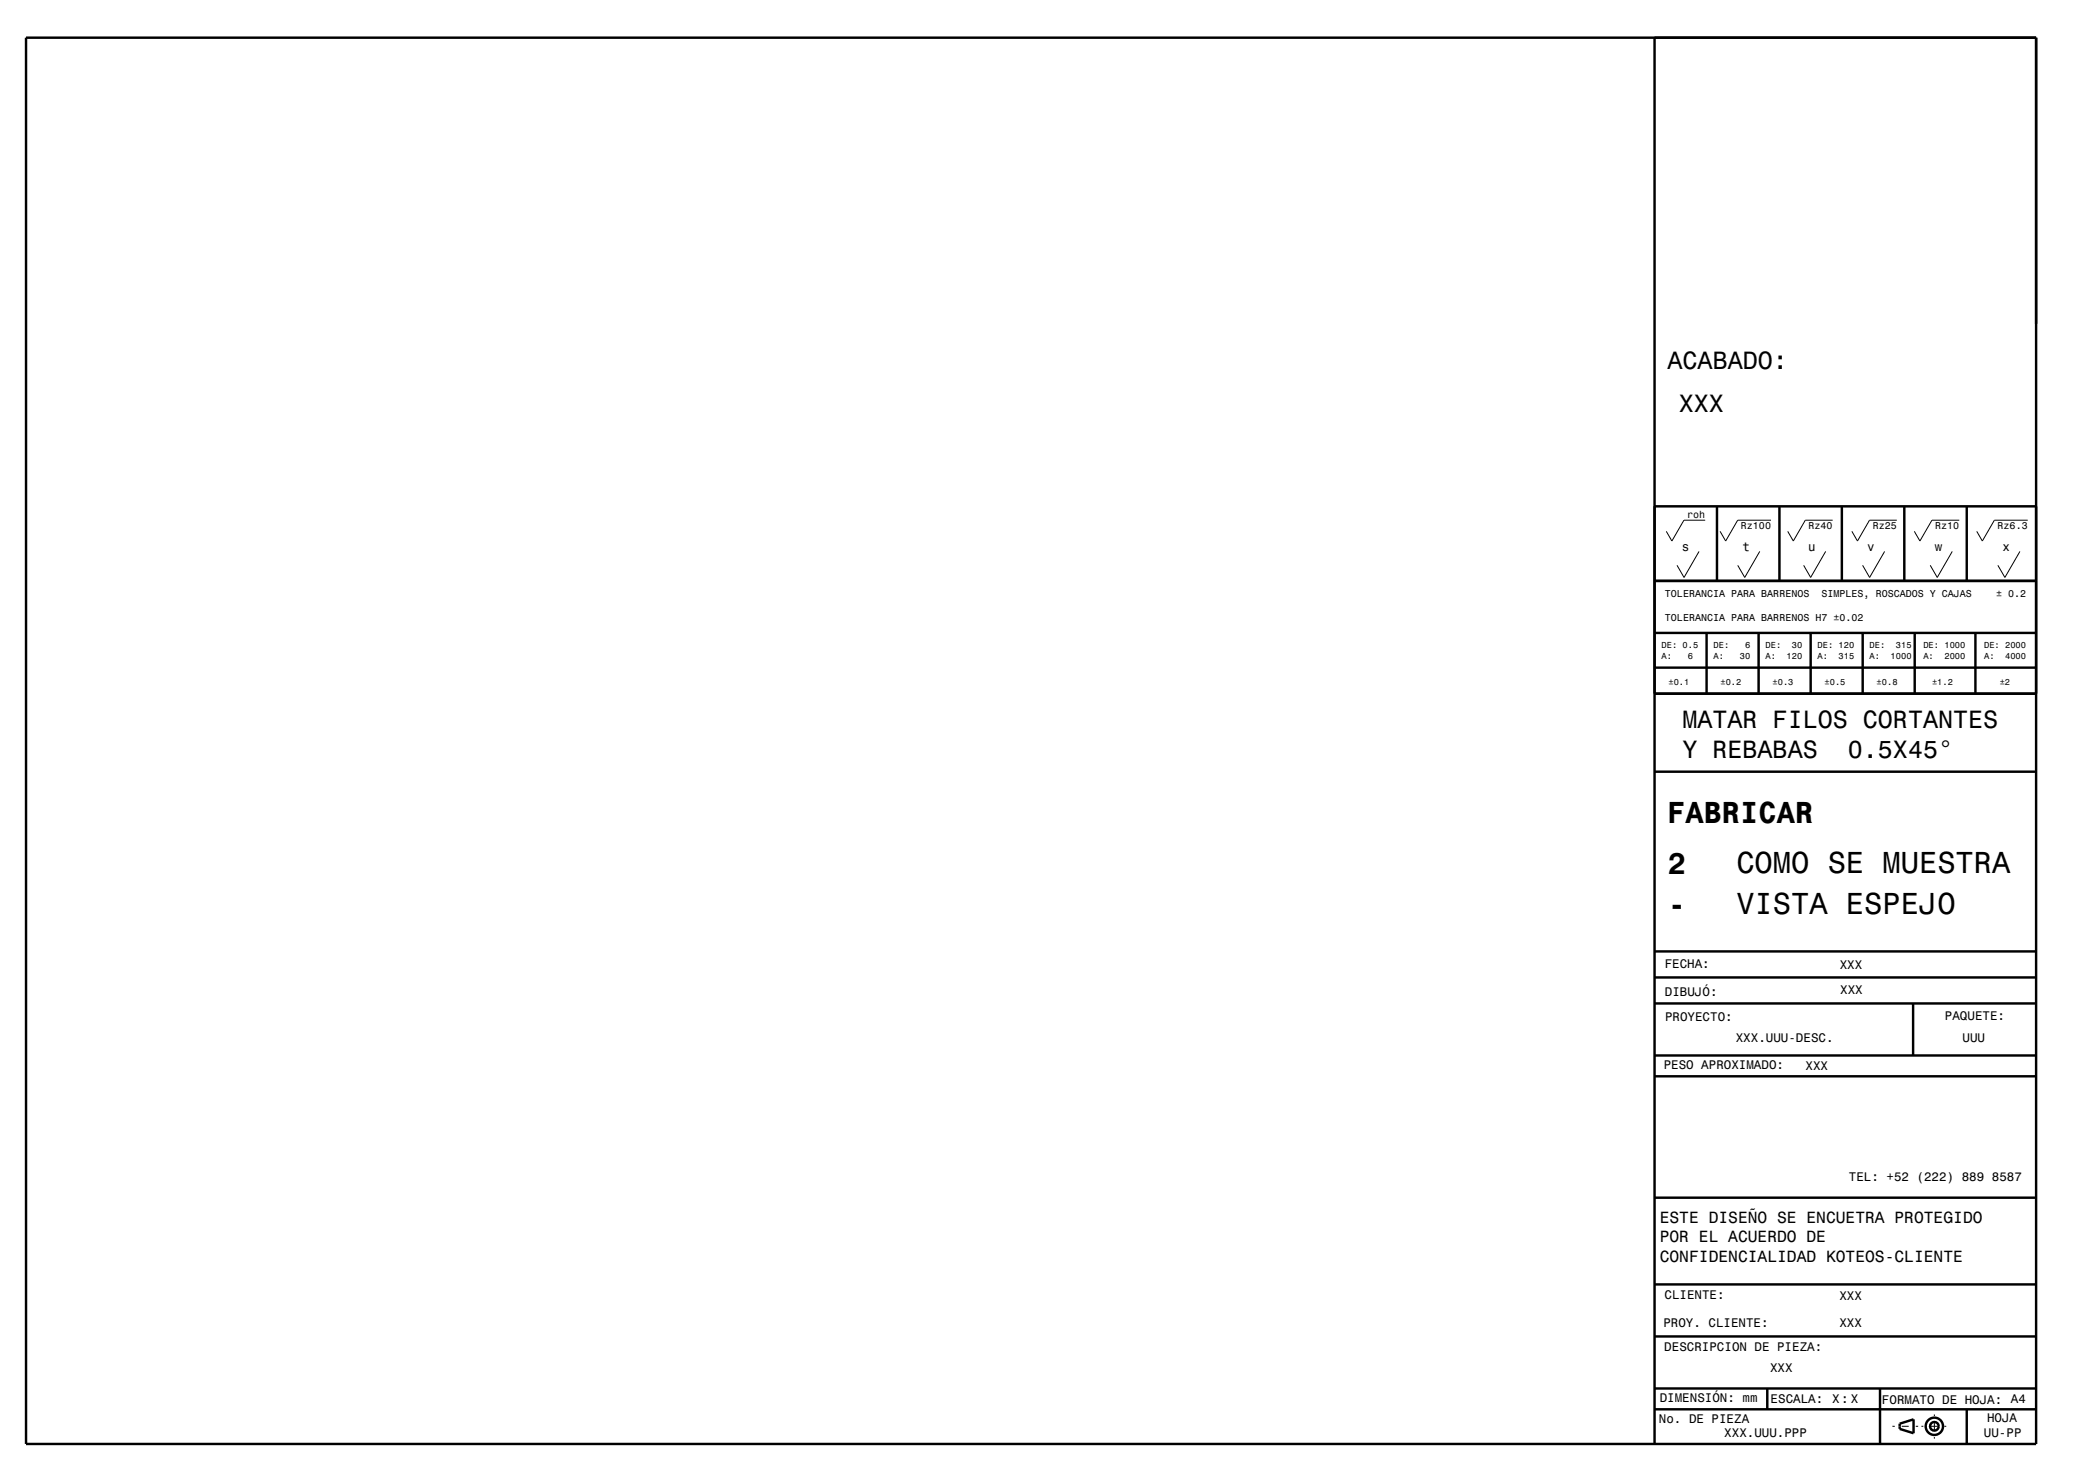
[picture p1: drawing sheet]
<svg xmlns="http://www.w3.org/2000/svg" width="297mm" height="210mm" viewBox="0 0 297 210" stroke-linecap="round" stroke-linejoin="round" font-family="sans-serif">
<g fill="none" stroke="#000" stroke-width=".35">
<path d="M3.7 5.4h287.2v200.9h-287.2zM236.4 5.4v200.9M236.4 72.3h54.5M245.3 72.3v10.7M254.2 72.3v10.7M263.1 72.3v10.7M272 72.3v10.7M281 72.3v10.7M236.4 99.1h54.5M236.4 83h54.5M236.4 90.4h54.5M236.4 95.4h54.5"/>
<path d="M243.8 90.4v8.7M251.2 90.4v8.7M258.7 90.4v8.7M266.1 90.4v8.7M273.5 90.4v8.7M282.2 90.4v8.7M236.4 110.2h54.5M236.4 135.9h54.5M236.4 139.6h54.5M236.4 143.4h54.5M236.4 153.8h54.5M236.4 150.8h54.5"/>
<path d="M273.3 143.4v7.4M236.4 171.1h54.5M236.4 198.4h54.5M236.4 190.9h54.5M236.4 183.5h54.5M252.5 198.4v2.9M268.6 198.4v7.9M236.4 201.3h54.5M271.4 203.4l2-.6v1.9l-2-.6zM281 201.3v5"/>
<circle cx="276.3" cy="203.8" r=".62"/>
<circle cx="276.3" cy="203.8" r="1.24"/>
</g>
<g fill="none" stroke="#000" stroke-width=".14">
<path d="M242.7 78.8l-2.1 3.7-1-1.7M243.6 74.3h-3l-1.8 3-.8-1.4M251.4 78.8l-2.2 3.7-1-1.7M253 74.3h-4.8l-1.7 3-.8-1.4M260.8 78.8l-2.1 3.7-1-1.7M261.8 74.3h-3.9l-1.7 3-.8-1.4M269.2 78.8l-2.1 3.7-1-1.7M271 74.3h-3.9l-1.7 3-.8-1.4M278.9 78.8l-2.1 3.7-1.1-1.7M279.9 74.3h-3.9l-1.7 3-.8-1.4M288.6 78.8l-2.2 3.7-1-1.7M289.7 74.3h-4.8l-1.7 3-.8-1.4"/>
<path d="M270.3 203.8h.4M271.7 203.8h1M273.7 203.8h.3M274.5 203.8h.3M275.8 203.8h1M276.3 202.1v.2M276.3 203.3v1M276.3 205.3v.2M277.8 203.8h.2"/>
</g>
<g font-size="4.3">
<text x="238.2" y="117.6">FABRICAR</text>
<text x="238.2" y="124.9">2</text>
<text x="248.1" y="124.7">COMO SE MUESTRA</text>
<text x="238.2" y="130.8">-</text>
<text x="248.1" y="130.6">VISTA ESPEJO</text>
</g>
<g font-size="3.6">
<text x="238.2" y="52.7">ACABADO:</text>
<text x="239.8" y="58.8">XXX</text>
<text x="240.3" y="104">MATAR FILOS CORTANTES</text>
<text x="240.3" y="108.3">Y REBABAS</text>
<text x="264" y="108.3">0.5X45°</text>
</g>
<g font-size="2.3">
<text x="237.1" y="174.7">ESTE DISEÑO SE ENCUETRA PROTEGIDO</text>
<text x="237.1" y="177.5">POR EL ACUERDO DE</text>
<text x="237.1" y="180.3">CONFIDENCIALIDAD KOTEOS-CLIENTE</text>
</g>
<g font-size="1.8">
<text x="240.2" y="78.8">s</text>
<text x="248.9" y="78.8">t</text>
<text x="258.3" y="78.8">u</text>
<text x="266.8" y="78.8">v</text>
<text x="276.4" y="78.8">w</text>
<text x="286.1" y="78.8">x</text>
<text x="237.8" y="138.4">FECHA:</text>
<text x="237.8" y="142.3">DIBUJÓ:</text>
<text x="262.8" y="138.4">XXX</text>
<text x="262.9" y="142.1">XXX</text>
<text x="237.9" y="145.8">PROYECTO:</text>
<text x="248" y="148.8">XXX.UUU-DESC.</text>
<text x="277.8" y="145.7">PAQUETE:</text>
<text x="280.4" y="148.8">UUU</text>
<text x="237.7" y="152.8">PESO APROXIMADO:</text>
<text x="257.9" y="152.8">XXX</text>
<text x="264.1" y="168.7">TEL: +52 (222) 889 8587</text>
<text x="237.8" y="185.6">CLIENTE:</text>
<text x="262.8" y="185.7">XXX</text>
<text x="237.6" y="189.6">PROY. CLIENTE:</text>
<text x="262.8" y="189.5">XXX</text>
<text x="237.8" y="193.1">DESCRIPCION DE PIEZA:</text>
<text x="252.9" y="196.1">XXX</text>
<text x="237" y="203.2">No. DE PIEZA</text>
<text x="237.1" y="200.3">DIMENSIÓN: mm</text>
<text x="252.9" y="200.4">ESCALA:</text>
<text x="261.7" y="200.4">X:X</text>
<text x="268.9" y="200.6">FORMATO DE HOJA: A4</text>
<text x="283.9" y="203.1">HOJA</text>
<text x="246.3" y="205.4">XXX.UUU.PPP</text>
<text x="283.4" y="205.3">UU-PP</text>
</g>
<g font-size="1.4">
<text x="241" y="74">roh</text>
<text x="248.7" y="75.6">Rz100</text>
<text x="258.4" y="75.6">Rz40</text>
<text x="267.5" y="75.6">Rz25</text>
<text x="276.5" y="75.6">Rz10</text>
<text x="285.4" y="75.6">Rz6.3</text>
<text x="237.8" y="85.4">TOLERANCIA PARA BARRENOS</text>
<text x="237.8" y="88.8">TOLERANCIA PARA BARRENOS H7 ±0.02</text>
<text x="260.2" y="85.4">SIMPLES, ROSCADOS Y CAJAS</text>
<text x="285.2" y="85.4">± 0.2</text>
</g>
<g font-size="1.2">
<text x="237.4" y="92.6">DE: 0.5</text>
<text x="237.4" y="94.1">A:</text>
<text x="241.1" y="94.1">6</text>
<text x="244.8" y="92.6">DE:</text>
<text x="244.8" y="94.1">A:</text>
<text x="248.5" y="94.1">30</text>
<text x="249.3" y="92.6">6</text>
<text x="252.2" y="92.6">DE:</text>
<text x="252.2" y="94.1">A:</text>
<text x="255.2" y="94.1">120</text>
<text x="256" y="92.6">30</text>
<text x="259.7" y="92.6">DE: 120</text>
<text x="259.7" y="94.1">A:</text>
<text x="262.7" y="94.1">315</text>
<text x="267.1" y="92.6">DE:</text>
<text x="267.1" y="94.1">A:</text>
<text x="270.1" y="94.1">1000</text>
<text x="270.8" y="92.6">315</text>
<text x="274.8" y="92.6">DE: 1000</text>
<text x="274.8" y="94.1">A:</text>
<text x="277.8" y="94.1">2000</text>
<text x="283.4" y="92.6">DE: 2000</text>
<text x="283.4" y="94.1">A:</text>
<text x="286.4" y="94.1">4000</text>
<text x="238.3" y="97.8">±0.1</text>
<text x="245.8" y="97.8">±0.2</text>
<text x="253.2" y="97.8">±0.3</text>
<text x="260.6" y="97.8">±0.5</text>
<text x="268.1" y="97.8">±0.8</text>
<text x="276" y="97.8">±1.2</text>
<text x="285.7" y="97.8">±2</text>
</g>
</svg>
